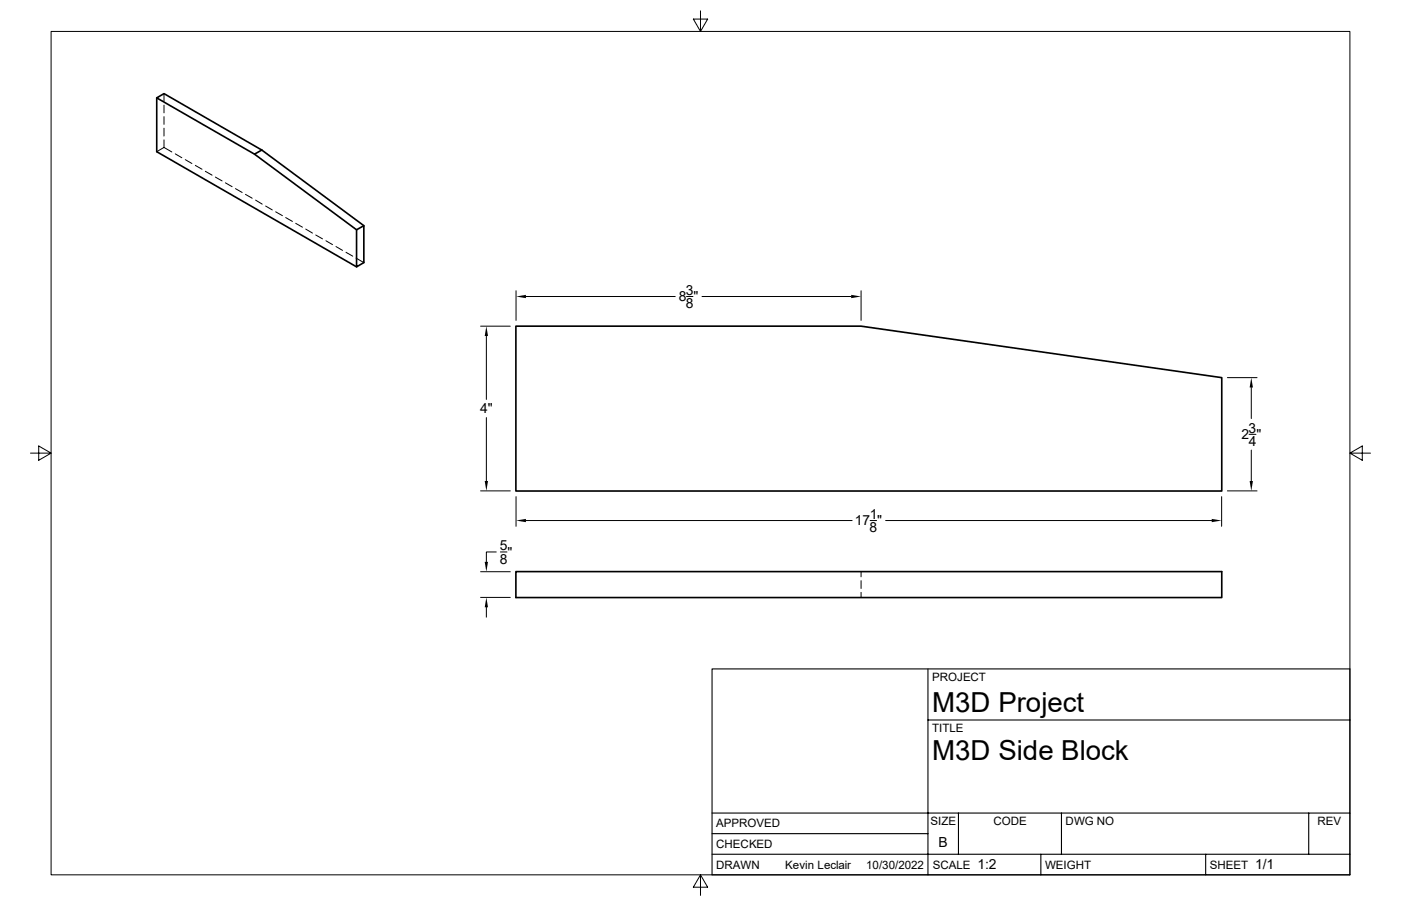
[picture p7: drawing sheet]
<svg xmlns="http://www.w3.org/2000/svg" width="432mm" height="279mm" viewBox="0 0 432 279" stroke-linecap="round" stroke-linejoin="round" font-family="sans-serif">
<path d="M48.3 30.2v16.6l61.6 35.5M78.4 47.5l31.5 23.4 2.2-1.3v11.4l-2.2 1.3v-11.4M80.7 46.3l-30.2-17.4-2.2 1.3 30.1 17.3 2.3-1.2 31.4 23.3M159 100.6h106.4l111.2 15.9v34.9h-217.6zM159 176.3h217.6v8h-217.6z" fill="none" stroke="#000" stroke-width=".51"/>
<g fill="none" stroke="#000" stroke-width=".31">
<path d="M15.7 9.7h400.4v260.1h-400.4zM215.9 3.3v6.4l-2.2-3.8h4.4l-2.2 3.8M50.5 28.9v2.3M50.5 32.4v2.4M50.5 36v2.4M50.5 39.5v2.5M50.5 45.5l2.5 1.4M50.5 45.5l-2.2 1.3M50.5 43.1v2.4M54 47.5l2 1.1M57.1 49.2l2 1.2M60.2 51l2.1 1.2"/>
<path d="M63.3 52.8l2.1 1.2M66.4 54.6l2.1 1.2M69.5 56.4l2 1.2M72.6 58.2l2 1.2M75.6 59.9l2.1 1.2M78.8 61.7l2 1.2M81.9 63.5l2 1.2M85 65.3l2 1.2M88.1 67.1l2 1.2M91.1 68.9l2.1 1.2M94.2 70.7l2.1 1.2M97.3 72.5l2.1 1.2"/>
<path d="M100.5 74.3l2 1.1M103.5 76l2.1 1.2M106.6 77.8l2.1 1.2M109.7 79.6l2.4 1.4M159 89.7v9.1M162.1 91.4h46M211.6 91.4h2M216.4 91.4h45.9M265.4 89.7v9.1M148.1 100.6h9.2M149.9 103.6v19.6M378.3 116.5h9.1"/>
<path d="M385.7 119.5v9.6M9.4 139.7h6.3l-3.8-2.2v4.4l3.8-2.2M149.9 128.8v19.5M385 133.9h2.1M385.7 138.8v9.5M416.1 139.7l3.8 2.2v-4.4l-3.8 2.2h6.3M148.1 151.4h9.2M159 153.2v9.1M376.5 153.2v9.1M378.3 151.4h9.1M148.1 176.3h9.2M153 170.2h-3.1v3.1"/>
<path d="M154.2 170.2h2.1M162.1 160.5h100.5M265.4 176.3v1.6M265.4 179.1v2.4M268.2 160.5h2M273 160.5h100.5M148.1 184.2h9.2M149.9 187.3v3M265.4 182.7v1.6M215.9 269.8l2.2 3.8h-4.4l2.2-3.8v6.3"/>
</g>
<path d="M219.5 206.3h196.6v63.5h-196.6zM286 206.3v63.5M286 222h130.1M219.5 257.1h66.5M219.5 250.7h196.6M295.4 250.7v12.7M327.2 250.7v12.7M403.4 250.7v12.7M219.5 263.4h196.6M320.8 263.4v6.4M371.6 263.4v6.4" fill="none" stroke="#000" stroke-width=".34"/>
<path d="M159 91.4l3.1-.5v1zM262.3 90.9l3.1 .5-3.1 .5zM149.9 100.6l.5 3h-1zM385.7 116.5l.5 3h-1.1zM149.4 148.3h1l-.5 3.1zM385.1 148.3h1.1l-.5 3.1zM149.4 173.3h1l-.5 3zM159 160.5l3.1-.5v1zM373.5 160l3 .5-3 .5zM149.9 184.2l.5 3.1h-1z" fill="#000"/>
<g font-size="8.5">
<text x="287.3" y="219.5">M3D Project</text>
<text x="287.3" y="234.5">M3D Side Block</text>
</g>
<g font-size="4.3">
<text x="209.2" y="93">8 &quot;</text>
<text x="211.4" y="90.9">3</text>
<text x="211.4" y="95">8</text>
<text x="148" y="127.5">4&quot;</text>
<text x="382.6" y="135.5">2 &quot;</text>
<text x="384.8" y="133.4">3</text>
<text x="384.9" y="137.5">4</text>
<text x="268.1" y="160">1</text>
<text x="263.4" y="162.1">17 &quot;</text>
<text x="268" y="164.2">8</text>
<text x="154" y="169.7">5</text>
<text x="154" y="173.9">8</text>
<text x="156.5" y="171.7">&quot;</text>
<text x="289.3" y="261.2">B</text>
<text x="301.2" y="268.1">1:2</text>
<text x="386.8" y="268.1">1/1</text>
</g>
<g font-size="3.6">
<text x="287.3" y="210.1">PROJECT</text>
<text x="287.3" y="225.8">TITLE</text>
<text x="220.7" y="255.2">APPROVED</text>
<text x="286.8" y="254.5">SIZE</text>
<text x="306.2" y="254.5">CODE</text>
<text x="328.4" y="254.5">DWG NO</text>
<text x="406" y="254.5">REV</text>
<text x="220.7" y="261.5">CHECKED</text>
<text x="220.7" y="267.9">DRAWN</text>
<text x="242" y="267.9">Kevin Leclair</text>
<text x="267" y="267.9">10/30/2022</text>
<text x="287.5" y="267.9">SCALE</text>
<text x="322.1" y="267.9">WEIGHT</text>
<text x="372.9" y="267.9">SHEET</text>
</g>
</svg>
